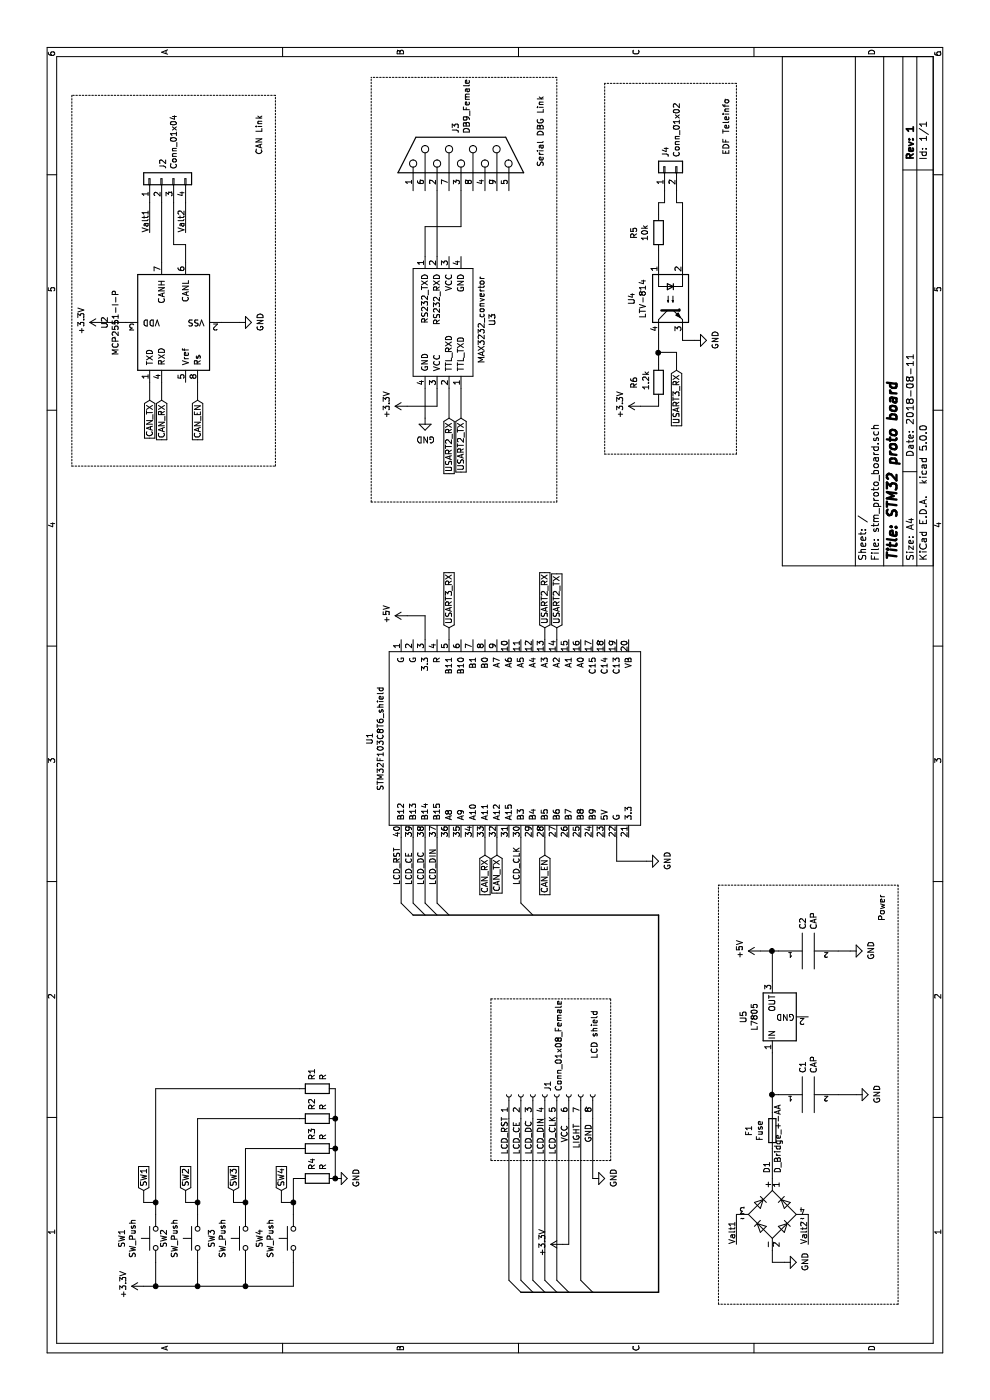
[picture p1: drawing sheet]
EESchema Schematic File Version 4
LIBS:stm_proto_board-cache
EELAYER 26 0
EELAYER END
$Descr A4 11693 8268
encoding utf-8
Sheet 1 1
Title "STM32 proto board"
Date "2018-08-11"
Rev "1"
Comp ""
Comment1 ""
Comment2 ""
Comment3 ""
Comment4 ""
$EndDescr
$Comp
L Interface_CAN_LIN:MCP2551-I-P U2
U 1 1
P 9000 1450
F 0 "U2" H 9000 2028 50  0000 C CNN
F 1 "MCP2551-I-P" H 9000 1937 50  0000 C CNN
F 2 "Package_DIP:DIP-8_W7.62mm" H 9000 950 50  0001 C CIN
F 3 "http://ww1.microchip.com/downloads/en/devicedoc/21667d.pdf" H 9000 1450 50  0001 C CNN
	1    9000 1450
	1    0    0    -1  
$EndComp
$Comp
L Connector:DB9_Female J3
U 1 1
P 10400 3850
F 0 "J3" H 10579 3896 50  0000 L CNN
F 1 "DB9_Female" H 10579 3805 50  0000 L CNN
F 2 "" H 10400 3850 50  0001 C CNN
F 3 " ~" H 10400 3850 50  0001 C CNN
	1    10400 3850
	1    0    0    -1  
$EndComp
$Comp
L Connector_Generic:Conn_01x04 J2
U 1 1
P 10200 1350
F 0 "J2" H 10280 1342 50  0000 L CNN
F 1 "Conn_01x04" H 10280 1251 50  0000 L CNN
F 2 "" H 10200 1350 50  0001 C CNN
F 3 "~" H 10200 1350 50  0001 C CNN
	1    10200 1350
	1    0    0    -1  
$EndComp
$Comp
L power:GND #PWR0102
U 1 1
P 4500 5400
F 0 "#PWR0102" H 4500 5150 50  0001 C CNN
F 1 "GND" H 4505 5227 50  0000 C CNN
F 2 "" H 4500 5400 50  0001 C CNN
F 3 "" H 4500 5400 50  0001 C CNN
	1    4500 5400
	1    0    0    -1  
$EndComp
$Comp
L power:+3.3V #PWR0103
U 1 1
P 8300 3400
F 0 "#PWR0103" H 8300 3250 50  0001 C CNN
F 1 "+3.3V" H 8315 3573 50  0000 C CNN
F 2 "" H 8300 3400 50  0001 C CNN
F 3 "" H 8300 3400 50  0001 C CNN
	1    8300 3400
	1    0    0    -1  
$EndComp
$Comp
L power:GND #PWR0104
U 1 1
P 8200 3550
F 0 "#PWR0104" H 8200 3300 50  0001 C CNN
F 1 "GND" H 8205 3377 50  0000 C CNN
F 2 "" H 8200 3550 50  0001 C CNN
F 3 "" H 8200 3550 50  0001 C CNN
	1    8200 3550
	0    1    1    0   
$EndComp
$Comp
L power:+3.3V #PWR0105
U 1 1
P 9000 850
F 0 "#PWR0105" H 9000 700 50  0001 C CNN
F 1 "+3.3V" H 9015 1023 50  0000 C CNN
F 2 "" H 9000 850 50  0001 C CNN
F 3 "" H 9000 850 50  0001 C CNN
	1    9000 850 
	1    0    0    -1  
$EndComp
Wire Wire Line
	9000 1050 9000 850 
$Comp
L power:GND #PWR0106
U 1 1
P 9000 2000
F 0 "#PWR0106" H 9000 1750 50  0001 C CNN
F 1 "GND" H 9005 1827 50  0000 C CNN
F 2 "" H 9000 2000 50  0001 C CNN
F 3 "" H 9000 2000 50  0001 C CNN
	1    9000 2000
	1    0    0    -1  
$EndComp
Wire Wire Line
	9000 1850 9000 2000
Wire Wire Line
	10000 1350 9500 1350
Wire Wire Line
	9500 1550 9650 1550
Wire Wire Line
	9650 1550 9650 1450
Wire Wire Line
	9650 1450 10000 1450
Text Label 9750 1250 0    50   ~ 0
Valt1
Wire Wire Line
	9750 1250 10000 1250
Text Label 9750 1550 0    50   ~ 0
Valt2
Wire Wire Line
	9750 1550 10000 1550
$Comp
L Regulator_Linear:L7805 U5
U 1 1
P 3200 6450
F 0 "U5" H 3200 6692 50  0000 C CNN
F 1 "L7805" H 3200 6601 50  0000 C CNN
F 2 "" H 3225 6300 50  0001 L CIN
F 3 "http://www.st.com/content/ccc/resource/technical/document/datasheet/41/4f/b3/b0/12/d4/47/88/CD00000444.pdf/files/CD00000444.pdf/jcr:content/translations/en.CD00000444.pdf" H 3200 6400 50  0001 C CNN
	1    3200 6450
	1    0    0    -1  
$EndComp
$Comp
L pspice:CAP C1
U 1 1
P 2550 6750
F 0 "C1" H 2728 6796 50  0000 L CNN
F 1 "CAP" H 2728 6705 50  0000 L CNN
F 2 "" H 2550 6750 50  0001 C CNN
F 3 "" H 2550 6750 50  0001 C CNN
	1    2550 6750
	1    0    0    -1  
$EndComp
$Comp
L pspice:CAP C2
U 1 1
P 3750 6750
F 0 "C2" H 3928 6796 50  0000 L CNN
F 1 "CAP" H 3928 6705 50  0000 L CNN
F 2 "" H 3750 6750 50  0001 C CNN
F 3 "" H 3750 6750 50  0001 C CNN
	1    3750 6750
	1    0    0    -1  
$EndComp
$Comp
L Device:Fuse F1
U 1 1
P 2250 6450
F 0 "F1" V 2053 6450 50  0000 C CNN
F 1 "Fuse" V 2144 6450 50  0000 C CNN
F 2 "" V 2180 6450 50  0001 C CNN
F 3 "~" H 2250 6450 50  0001 C CNN
	1    2250 6450
	0    1    1    0   
$EndComp
$Comp
L Device:D_Bridge_+-AA D1
U 1 1
P 1550 6450
F 0 "D1" H 1891 6496 50  0000 L CNN
F 1 "D_Bridge_+-AA" H 1891 6405 50  0000 L CNN
F 2 "" H 1550 6450 50  0001 C CNN
F 3 "~" H 1550 6450 50  0001 C CNN
	1    1550 6450
	1    0    0    -1  
$EndComp
Wire Wire Line
	1300 6150 1550 6150
Wire Wire Line
	1300 6750 1550 6750
Wire Wire Line
	1850 6450 2100 6450
Wire Wire Line
	2400 6450 2550 6450
Wire Wire Line
	2550 6450 2550 6500
Connection ~ 2550 6450
Wire Wire Line
	2550 6450 2900 6450
Wire Wire Line
	3500 6450 3750 6450
Wire Wire Line
	3750 6450 3750 6500
$Comp
L power:GND #PWR0107
U 1 1
P 3750 7100
F 0 "#PWR0107" H 3750 6850 50  0001 C CNN
F 1 "GND" H 3755 6927 50  0000 C CNN
F 2 "" H 3750 7100 50  0001 C CNN
F 3 "" H 3750 7100 50  0001 C CNN
	1    3750 7100
	1    0    0    -1  
$EndComp
$Comp
L power:GND #PWR0108
U 1 1
P 2550 7150
F 0 "#PWR0108" H 2550 6900 50  0001 C CNN
F 1 "GND" H 2555 6977 50  0000 C CNN
F 2 "" H 2550 7150 50  0001 C CNN
F 3 "" H 2550 7150 50  0001 C CNN
	1    2550 7150
	1    0    0    -1  
$EndComp
$Comp
L power:GND #PWR0109
U 1 1
P 1150 6550
F 0 "#PWR0109" H 1150 6300 50  0001 C CNN
F 1 "GND" H 1155 6377 50  0000 C CNN
F 2 "" H 1150 6550 50  0001 C CNN
F 3 "" H 1150 6550 50  0001 C CNN
	1    1150 6550
	1    0    0    -1  
$EndComp
Wire Wire Line
	1250 6450 1150 6450
Wire Wire Line
	1150 6450 1150 6550
Wire Wire Line
	2550 7000 2550 7150
Wire Wire Line
	3750 7000 3750 7100
Text Label 1300 6150 0    50   ~ 0
Valt1
Text Label 1300 6750 0    50   ~ 0
Valt2
Text Notes 4000 7400 0    50   ~ 0
Power
$Comp
L Connector:Conn_01x08_Female J1
U 1 1
P 2550 4550
F 0 "J1" H 2577 4526 50  0000 L CNN
F 1 "Conn_01x08_Female" H 2577 4435 50  0000 L CNN
F 2 "" H 2550 4550 50  0001 C CNN
F 3 "~" H 2550 4550 50  0001 C CNN
	1    2550 4550
	1    0    0    -1  
$EndComp
Text Label 2050 4250 0    50   ~ 0
LCD_RST
Text Label 2050 4350 0    50   ~ 0
LCD_CE
Text Label 2050 4450 0    50   ~ 0
LCD_DC
Text Label 2050 4550 0    50   ~ 0
LCD_DIN
Text Label 2050 4650 0    50   ~ 0
LCD_CLK
Text Label 2150 4750 0    50   ~ 0
VCC
Text Label 2100 4850 0    50   ~ 0
LIGHT
Text Label 2150 4950 0    50   ~ 0
GND
$Comp
L power:+3.3V #PWR0110
U 1 1
P 1300 4700
F 0 "#PWR0110" H 1300 4550 50  0001 C CNN
F 1 "+3.3V" H 1315 4873 50  0000 C CNN
F 2 "" H 1300 4700 50  0001 C CNN
F 3 "" H 1300 4700 50  0001 C CNN
	1    1300 4700
	1    0    0    -1  
$EndComp
$Comp
L power:GND #PWR0111
U 1 1
P 1850 4950
F 0 "#PWR0111" H 1850 4700 50  0001 C CNN
F 1 "GND" H 1855 4777 50  0000 C CNN
F 2 "" H 1850 4950 50  0001 C CNN
F 3 "" H 1850 4950 50  0001 C CNN
	1    1850 4950
	1    0    0    -1  
$EndComp
Wire Wire Line
	1850 4950 2350 4950
Wire Wire Line
	1300 4750 1300 4700
Wire Wire Line
	1300 4750 2350 4750
Text GLabel 8350 1250 0    50   Input ~ 0
CAN_TX
Text GLabel 8350 1350 0    50   Input ~ 0
CAN_RX
Text GLabel 8350 1650 0    50   Input ~ 0
CAN_EN
Wire Wire Line
	8500 1250 8350 1250
Wire Wire Line
	8500 1350 8350 1350
Wire Wire Line
	8350 1650 8500 1650
Entry Wire Line
	1000 4450 900  4550
Entry Wire Line
	1000 4350 900  4450
Entry Wire Line
	900  4650 1000 4550
Entry Wire Line
	900  4350 1000 4250
Entry Wire Line
	900  4750 1000 4650
Entry Wire Line
	900  4950 1000 4850
Wire Wire Line
	1000 4250 2350 4250
Wire Wire Line
	1000 4350 2350 4350
Wire Wire Line
	1000 4450 2350 4450
Wire Wire Line
	1000 4550 2350 4550
Wire Wire Line
	1000 4650 2350 4650
Wire Wire Line
	1000 4850 2350 4850
$Comp
L Switch:SW_Push SW1
U 1 1
P 1350 1300
F 0 "SW1" H 1350 1585 50  0000 C CNN
F 1 "SW_Push" H 1350 1494 50  0000 C CNN
F 2 "" H 1350 1500 50  0001 C CNN
F 3 "" H 1350 1500 50  0001 C CNN
	1    1350 1300
	1    0    0    -1  
$EndComp
$Comp
L Switch:SW_Push SW2
U 1 1
P 1350 1650
F 0 "SW2" H 1350 1935 50  0000 C CNN
F 1 "SW_Push" H 1350 1844 50  0000 C CNN
F 2 "" H 1350 1850 50  0001 C CNN
F 3 "" H 1350 1850 50  0001 C CNN
	1    1350 1650
	1    0    0    -1  
$EndComp
$Comp
L Switch:SW_Push SW3
U 1 1
P 1350 2050
F 0 "SW3" H 1350 2335 50  0000 C CNN
F 1 "SW_Push" H 1350 2244 50  0000 C CNN
F 2 "" H 1350 2250 50  0001 C CNN
F 3 "" H 1350 2250 50  0001 C CNN
	1    1350 2050
	1    0    0    -1  
$EndComp
$Comp
L Switch:SW_Push SW4
U 1 1
P 1350 2450
F 0 "SW4" H 1350 2735 50  0000 C CNN
F 1 "SW_Push" H 1350 2644 50  0000 C CNN
F 2 "" H 1350 2650 50  0001 C CNN
F 3 "" H 1350 2650 50  0001 C CNN
	1    1350 2450
	1    0    0    -1  
$EndComp
$Comp
L power:+3.3V #PWR0112
U 1 1
P 950 1200
F 0 "#PWR0112" H 950 1050 50  0001 C CNN
F 1 "+3.3V" H 965 1373 50  0000 C CNN
F 2 "" H 950 1200 50  0001 C CNN
F 3 "" H 950 1200 50  0001 C CNN
	1    950  1200
	1    0    0    -1  
$EndComp
Wire Wire Line
	1150 2450 950  2450
Wire Wire Line
	1150 1300 950  1300
Connection ~ 950  1300
Wire Wire Line
	950  1300 950  1200
Wire Wire Line
	1150 1650 950  1650
Wire Wire Line
	950  1300 950  1650
Connection ~ 950  1650
Wire Wire Line
	950  1650 950  2050
Wire Wire Line
	1150 2050 950  2050
Connection ~ 950  2050
Wire Wire Line
	950  2050 950  2450
$Comp
L Device:R R4
U 1 1
P 1850 2650
F 0 "R4" H 1920 2696 50  0000 L CNN
F 1 "R" H 1920 2605 50  0000 L CNN
F 2 "" V 1780 2650 50  0001 C CNN
F 3 "~" H 1850 2650 50  0001 C CNN
	1    1850 2650
	1    0    0    -1  
$EndComp
$Comp
L Device:R R3
U 1 1
P 2100 2650
F 0 "R3" H 2170 2696 50  0000 L CNN
F 1 "R" H 2170 2605 50  0000 L CNN
F 2 "" V 2030 2650 50  0001 C CNN
F 3 "~" H 2100 2650 50  0001 C CNN
	1    2100 2650
	1    0    0    -1  
$EndComp
$Comp
L Device:R R2
U 1 1
P 2350 2650
F 0 "R2" H 2420 2696 50  0000 L CNN
F 1 "R" H 2420 2605 50  0000 L CNN
F 2 "" V 2280 2650 50  0001 C CNN
F 3 "~" H 2350 2650 50  0001 C CNN
	1    2350 2650
	1    0    0    -1  
$EndComp
$Comp
L Device:R R1
U 1 1
P 2600 2650
F 0 "R1" H 2670 2696 50  0000 L CNN
F 1 "R" H 2670 2605 50  0000 L CNN
F 2 "" V 2530 2650 50  0001 C CNN
F 3 "~" H 2600 2650 50  0001 C CNN
	1    2600 2650
	1    0    0    -1  
$EndComp
$Comp
L power:GND #PWR0113
U 1 1
P 1850 2800
F 0 "#PWR0113" H 1850 2550 50  0001 C CNN
F 1 "GND" H 1855 2627 50  0000 C CNN
F 2 "" H 1850 2800 50  0001 C CNN
F 3 "" H 1850 2800 50  0001 C CNN
	1    1850 2800
	1    0    0    -1  
$EndComp
Wire Wire Line
	1850 2800 2100 2800
Connection ~ 2100 2800
Wire Wire Line
	2100 2800 2350 2800
Wire Wire Line
	2350 2800 2600 2800
Connection ~ 2350 2800
Wire Wire Line
	1550 2450 1650 2450
Wire Wire Line
	1850 2450 1850 2500
Wire Wire Line
	2100 2050 2100 2500
Wire Wire Line
	1550 1650 1650 1650
Wire Wire Line
	2350 1650 2350 2500
Wire Wire Line
	2600 1300 2600 2500
Wire Wire Line
	1550 1300 1650 1300
Wire Wire Line
	1550 2050 1650 2050
Text GLabel 1750 1200 2    50   Input ~ 0
SW1
Text GLabel 1750 1550 2    50   Input ~ 0
SW2
Text GLabel 1750 1950 2    50   Input ~ 0
SW3
Text GLabel 1750 2350 2    50   Input ~ 0
SW4
Wire Wire Line
	1750 1200 1650 1200
Wire Wire Line
	1650 1200 1650 1300
Connection ~ 1650 1300
Wire Wire Line
	1650 1300 2600 1300
Wire Wire Line
	1750 1550 1650 1550
Wire Wire Line
	1650 1550 1650 1650
Connection ~ 1650 1650
Wire Wire Line
	1650 1650 2350 1650
Wire Wire Line
	1750 1950 1650 1950
Wire Wire Line
	1650 1950 1650 2050
Connection ~ 1650 2050
Wire Wire Line
	1650 2050 2100 2050
Wire Wire Line
	1750 2350 1650 2350
Wire Wire Line
	1650 2350 1650 2450
Connection ~ 1650 2450
Wire Wire Line
	1650 2450 1850 2450
Wire Notes Line
	4300 6000 4300 7500
Wire Notes Line
	800  7500 800  6000
Text Notes 10300 4550 0    50   ~ 0
Serial DBG Link
$Comp
L perso:MAX3232_convertor U3
U 1 1
P 8950 3750
F 0 "U3" H 8875 4115 50  0000 C CNN
F 1 "MAX3232_convertor" H 8875 4024 50  0000 C CNN
F 2 "" H 8950 3300 50  0001 C CNN
F 3 "" H 8950 3300 50  0001 C CNN
	1    8950 3750
	-1   0    0    1   
$EndComp
Wire Wire Line
	8300 3400 8300 3650
Wire Wire Line
	8200 3550 8450 3550
Wire Wire Line
	8450 3650 8300 3650
Wire Wire Line
	10100 3850 9800 3850
Wire Wire Line
	9550 3650 10100 3650
Wire Wire Line
	9550 3550 9800 3550
Wire Wire Line
	9800 3550 9800 3850
Text GLabel 8200 3750 0    50   Input ~ 0
USART2_RX
Text GLabel 8200 3850 0    50   Input ~ 0
USART2_TX
Wire Wire Line
	8200 3750 8450 3750
Wire Wire Line
	8450 3850 8200 3850
Wire Notes Line
	7500 3100 7500 4650
Wire Notes Line
	11050 4650 11050 3100
Wire Notes Line
	7500 3100 11050 3100
Wire Notes Line
	7500 4650 11050 4650
$Comp
L Device:R R6
U 1 1
P 8500 5500
F 0 "R6" V 8700 5450 50  0000 L CNN
F 1 "1.2k" V 8600 5400 50  0000 L CNN
F 2 "" V 8430 5500 50  0001 C CNN
F 3 "~" H 8500 5500 50  0001 C CNN
	1    8500 5500
	0    -1   -1   0   
$EndComp
$Comp
L Connector_Generic:Conn_01x02 J4
U 1 1
P 10300 5550
F 0 "J4" H 10380 5542 50  0000 L CNN
F 1 "Conn_01x02" H 10380 5451 50  0000 L CNN
F 2 "" H 10300 5550 50  0001 C CNN
F 3 "~" H 10300 5550 50  0001 C CNN
	1    10300 5550
	1    0    0    -1  
$EndComp
Wire Wire Line
	10000 5700 10000 5650
Wire Wire Line
	10000 5650 10100 5650
Wire Wire Line
	9500 5700 10000 5700
$Comp
L Isolator:LTV-814 U4
U 1 1
P 9200 5600
F 0 "U4" H 9200 5925 50  0000 C CNN
F 1 "LTV-814" H 9200 5834 50  0000 C CNN
F 2 "Package_DIP:DIP-4_W7.62mm" H 9000 5400 50  0001 L CIN
F 3 "http://optoelectronics.liteon.com/upload/download/DS-70-96-0013/S_110_LTV-814%20824%20844%20(M,%20S,%20S-TA,%20S-TA1,%20S-TP)%20Series.pdf" H 9225 5600 50  0001 L CNN
	1    9200 5600
	-1   0    0    -1  
$EndComp
Wire Wire Line
	10100 5550 10000 5550
Wire Wire Line
	10000 5550 10000 5500
Wire Wire Line
	10000 5500 9900 5500
$Comp
L Device:R R5
U 1 1
P 9750 5500
F 0 "R5" V 9543 5500 50  0000 C CNN
F 1 "10k" V 9634 5500 50  0000 C CNN
F 2 "" V 9680 5500 50  0001 C CNN
F 3 "~" H 9750 5500 50  0001 C CNN
	1    9750 5500
	0    1    1    0   
$EndComp
Wire Wire Line
	9500 5500 9600 5500
$Comp
L power:GND #PWR0101
U 1 1
P 8850 5800
F 0 "#PWR0101" H 8850 5550 50  0001 C CNN
F 1 "GND" H 8855 5627 50  0000 C CNN
F 2 "" H 8850 5800 50  0001 C CNN
F 3 "" H 8850 5800 50  0001 C CNN
	1    8850 5800
	1    0    0    -1  
$EndComp
$Comp
L power:+3.3V #PWR0114
U 1 1
P 8300 5350
F 0 "#PWR0114" H 8300 5200 50  0001 C CNN
F 1 "+3.3V" H 8315 5523 50  0000 C CNN
F 2 "" H 8300 5350 50  0001 C CNN
F 3 "" H 8300 5350 50  0001 C CNN
	1    8300 5350
	1    0    0    -1  
$EndComp
Wire Wire Line
	8300 5350 8300 5500
Wire Wire Line
	8300 5500 8350 5500
Text GLabel 8600 5650 0    50   Input ~ 0
USART3_RX
Wire Wire Line
	8650 5500 8750 5500
Wire Wire Line
	8600 5650 8750 5650
Wire Wire Line
	8750 5650 8750 5500
Connection ~ 8750 5500
Wire Wire Line
	8750 5500 8900 5500
Wire Wire Line
	8900 5700 8850 5700
Wire Wire Line
	8850 5700 8850 5800
Wire Notes Line
	7900 5050 7900 6150
Wire Notes Line
	7900 6150 11000 6150
Wire Notes Line
	11000 6150 11000 5050
Wire Notes Line
	11000 5050 7900 5050
Text Notes 10400 6100 0    50   ~ 0
EDF Teleinfo
Wire Notes Line
	7800 2300 10900 2300
Wire Notes Line
	10900 2300 10900 600 
Wire Notes Line
	10900 600  7800 600 
Wire Notes Line
	7800 600  7800 2300
Text Notes 10400 2200 0    50   ~ 0
CAN Link
$Comp
L power:+5V #PWR0115
U 1 1
P 6550 3400
F 0 "#PWR0115" H 6550 3250 50  0001 C CNN
F 1 "+5V" H 6565 3573 50  0000 C CNN
F 2 "" H 6550 3400 50  0001 C CNN
F 3 "" H 6550 3400 50  0001 C CNN
	1    6550 3400
	1    0    0    -1  
$EndComp
$Comp
L power:+5V #PWR0116
U 1 1
P 3750 6350
F 0 "#PWR0116" H 3750 6200 50  0001 C CNN
F 1 "+5V" H 3765 6523 50  0000 C CNN
F 2 "" H 3750 6350 50  0001 C CNN
F 3 "" H 3750 6350 50  0001 C CNN
	1    3750 6350
	1    0    0    -1  
$EndComp
Wire Wire Line
	3750 6350 3750 6450
Connection ~ 3750 6450
Wire Notes Line
	800  6000 4300 6000
Wire Notes Line
	4300 7500 800  7500
Wire Notes Line
	2000 4100 2000 5100
Wire Notes Line
	3350 5100 3350 4100
Text Notes 2850 5000 0    50   ~ 0
LCD shield
Connection ~ 1850 2800
$Comp
L perso:STM32F103C8T6_shield U1
U 1 1
P 5500 4350
F 0 "U1" H 5525 5615 50  0000 C CNN
F 1 "STM32F103C8T6_shield" H 5525 5524 50  0000 C CNN
F 2 "" H 5500 3250 50  0001 C CNN
F 3 "" H 5500 3250 50  0001 C CNN
	1    5500 4350
	1    0    0    -1  
$EndComp
Text Label 4300 3350 0    50   ~ 0
LCD_RST
Text Label 4300 3450 0    50   ~ 0
LCD_CE
Text Label 4300 3550 0    50   ~ 0
LCD_DC
Text Label 4300 3650 0    50   ~ 0
LCD_DIN
Wire Wire Line
	4150 3350 4700 3350
Wire Wire Line
	4150 3450 4700 3450
Wire Wire Line
	4150 3550 4700 3550
Wire Wire Line
	4150 3650 4700 3650
Text Label 4300 4350 0    50   ~ 0
LCD_CLK
Wire Wire Line
	4150 4350 4700 4350
Entry Wire Line
	4050 3450 4150 3350
Entry Wire Line
	4050 3550 4150 3450
Entry Wire Line
	4050 3750 4150 3650
Entry Wire Line
	4050 3650 4150 3550
Entry Wire Line
	4050 4450 4150 4350
Text GLabel 6450 4550 2    50   Input ~ 0
USART2_RX
Text GLabel 6450 4650 2    50   Input ~ 0
USART2_TX
Wire Wire Line
	6350 4550 6450 4550
Wire Wire Line
	6450 4650 6350 4650
Text GLabel 4550 4050 0    50   Input ~ 0
CAN_RX
Text GLabel 4550 4150 0    50   Input ~ 0
CAN_TX
Wire Wire Line
	4550 4050 4700 4050
Wire Wire Line
	4700 4150 4550 4150
Wire Bus Line
	4050 5500 900  5500
Wire Wire Line
	4700 5150 4500 5150
Wire Wire Line
	4500 5150 4500 5400
Wire Wire Line
	6550 3550 6550 3400
Wire Wire Line
	6350 3550 6550 3550
Text GLabel 6450 3750 2    50   Input ~ 0
USART3_RX
Wire Wire Line
	6350 3750 6450 3750
Text GLabel 4550 4550 0    50   Input ~ 0
CAN_EN
Wire Wire Line
	4700 4550 4550 4550
Wire Notes Line
	3350 4100 2000 4100
Wire Notes Line
	2000 5100 3350 5100
Wire Bus Line
	4050 3450 4050 5500
Wire Bus Line
	900  4350 900  5500
$EndSCHEMATC
